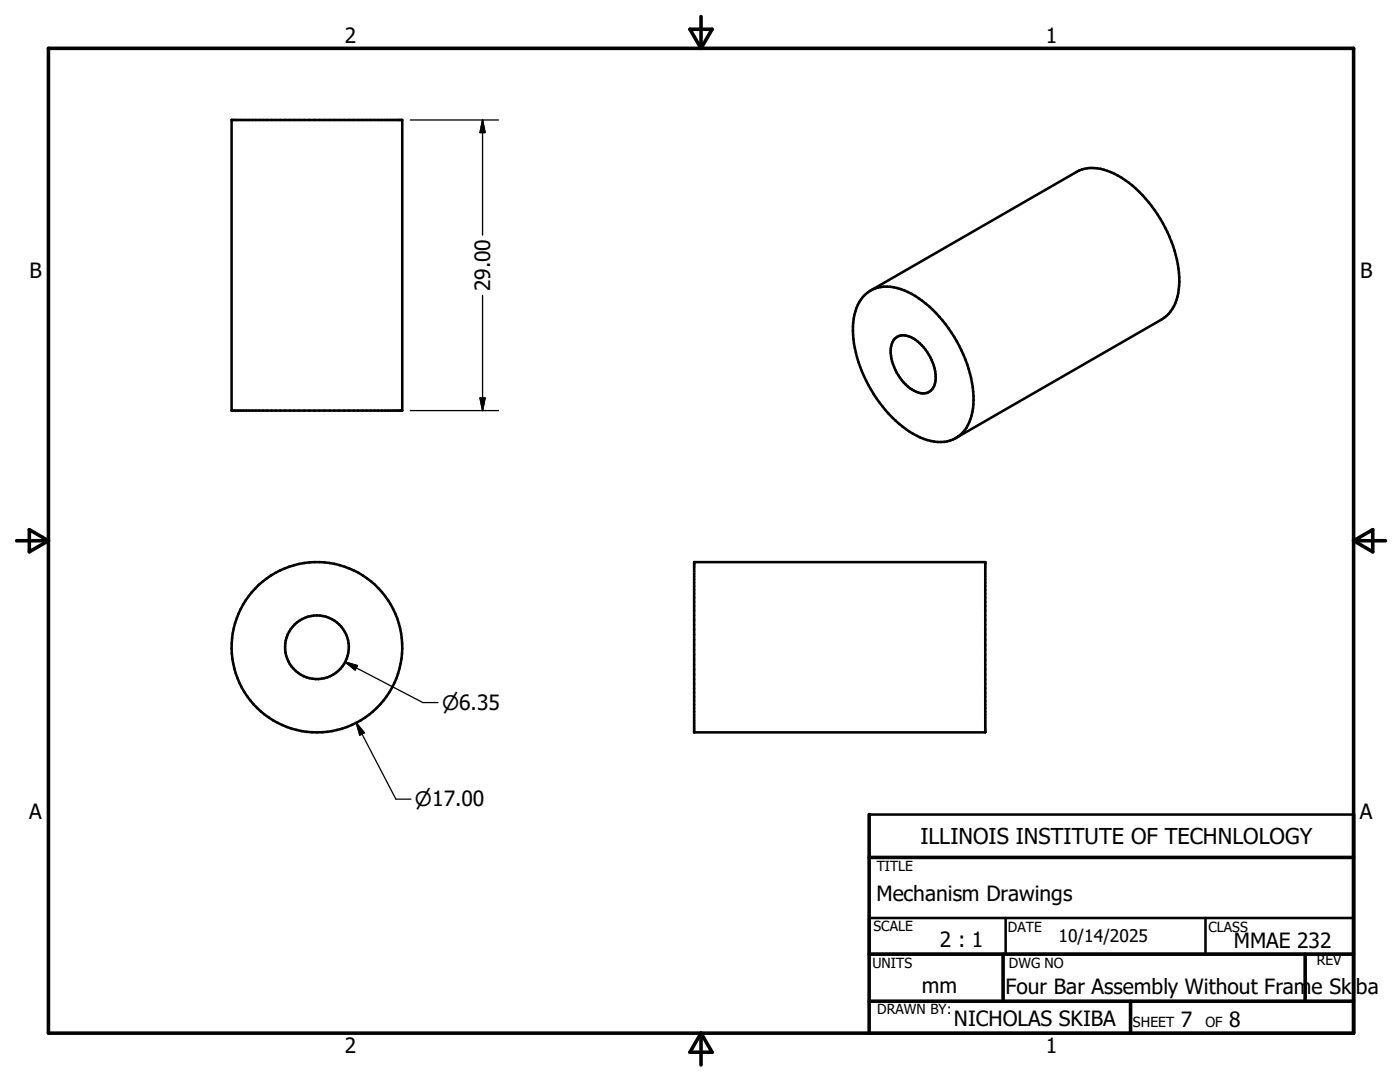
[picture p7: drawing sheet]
<svg xmlns="http://www.w3.org/2000/svg" width="279mm" height="216mm" viewBox="0 0 279 216" stroke-linecap="round" stroke-linejoin="round" font-family="sans-serif">
<g fill="none" stroke="#000" stroke-width=".51">
<path d="M46.2 23.9h34.1v58h-34.1zM172.6 58.8a7 7 0 0 1 7.9-.9 24.3 24.3 0 0 1 11.8 12.9 18.9 18.9 0 0 1 1.4 12.8 6.4 6.4 0 0 1-8.6 4.2 21.4 21.4 0 0 1-11.3-10.1 22.8 22.8 0 0 1-3.4-14.1 8.3 8.3 0 0 1 2.2-4.8zM173.7 58l41.1-23.7a8.1 8.1 0 0 1 7.6 .4 25.5 25.5 0 0 1 11.4 13.5 17.6 17.6 0 0 1 .8 12.3l-1.4 2.2-1.4 1-41 23.7M178.5 67.6a2.89 2.89 0 0 1 3.8-.1 9.6 9.6 0 0 1 4.4 8.6 2.6 2.6 0 0 1-4.2 1.9 9.4 9.4 0 0 1-4.6-8.9zM138.5 112.2h58.1v33.9h-58.1zM173.5 162.5h96.6M173.5 183.2h96.6v7.2h-96.6zM200.7 183.2v7.2M240.6 183.2v7.2M173.5 206.2h96.6"/>
<circle cx="63.2" cy="129.1" r="17"/>
<circle cx="63.3" cy="129.2" r="6.4"/>
</g>
<g fill="none" stroke="#000" stroke-width=".71">
<path d="M9.7 9.6h260.4v196.6h-260.4zM137.7 5.8h4.4l-2.2 3.8zM139.9 3.3v6.3M3.3 107.9h6.4M5.8 105.7l3.9 2.2-3.9 2.2zM270.1 107.9h6.4M270.1 107.9l3.9-2.2v4.4zM173.5 171.1h96.6M173.5 162.5v43.7M173.5 190.4h96.6M173.5 199.8h96.6M200.2 190.4v9.4"/>
<path d="M225.6 199.8v6.4M260.5 190.4v9.4M139.9 206.2v6.3M139.9 206.2l2.2 3.8h-4.4z"/>
</g>
<path d="M81.9 23.9h17.6M96.3 23.9v23M96.3 23.9l.5 2.6h-1zM96.3 58.9v23M95.8 79.4h1l-.5 2.5zM81.9 81.9h17.6M68.9 132.1l15.5 8.1h3M68.9 132.1l2.4 .7-.4 .9zM71.1 144.2l7.9 15.3h3M71.1 144.2l1.6 2-.9 .5z" fill="none" stroke="#000" stroke-width=".25"/>
<path d="M96.3 23.9l.5 2.6h-1zM95.8 79.4h1l-.5 2.5zM68.9 132.1l2.4 .7-.4 .9zM71.1 144.2l1.6 2-.9 .5z" fill="#000" stroke="#000" stroke-width=".25"/>
<text font-size="4.4" x="183.7" y="168.4">ILLINOIS INSTITUTE OF TECHNLOLOGY</text>
<g font-size="4.2">
<text x="68.8" y="8.7">2</text>
<text x="208.7" y="8.7">1</text>
<text x="5.9" y="55.5">B</text>
<text x="97.8" y="58.1" transform="rotate(-90 97.8 58.1)">29.00</text>
<text x="271.4" y="55.5">B</text>
<text x="5.8" y="163.4">A</text>
<text x="271.4" y="163.4">A</text>
<text x="174.9" y="179.7">Mechanism Drawings</text>
<text x="187.6" y="188.9">2 : 1</text>
<text x="246.2" y="189.2">MMAE 232</text>
<text x="184" y="198.2">mm</text>
<text x="200.7" y="198.4">Four Bar Assembly Without Frame Skiba</text>
<text x="190.4" y="204.7">NICHOLAS SKIBA</text>
<text x="235.7" y="205">7</text>
<text x="245.3" y="205">8</text>
<text x="68.8" y="210.2">2</text>
<text x="208.7" y="210.2">1</text>
</g>
<g font-size="4">
<text x="88.2" y="141.6">n6.35</text>
<text x="82.8" y="160.9">n17.00</text>
</g>
<text font-size="3.5" x="211.2" y="187.9">10/14/2025</text>
<g font-size="2.8">
<text x="175" y="173.8">TITLE</text>
<text x="174.3" y="185.8">SCALE</text>
<text x="201.2" y="186">DATE</text>
<text x="241.2" y="186">CLASS</text>
<text x="174.1" y="193.2">UNITS</text>
<text x="201.3" y="193.2">DWG NO</text>
<text x="262.8" y="192.6">REV</text>
<text x="175.1" y="202.4">DRAWN BY:</text>
<text x="226.1" y="205">SHEET</text>
<text x="240.6" y="205">OF</text>
</g>
</svg>
